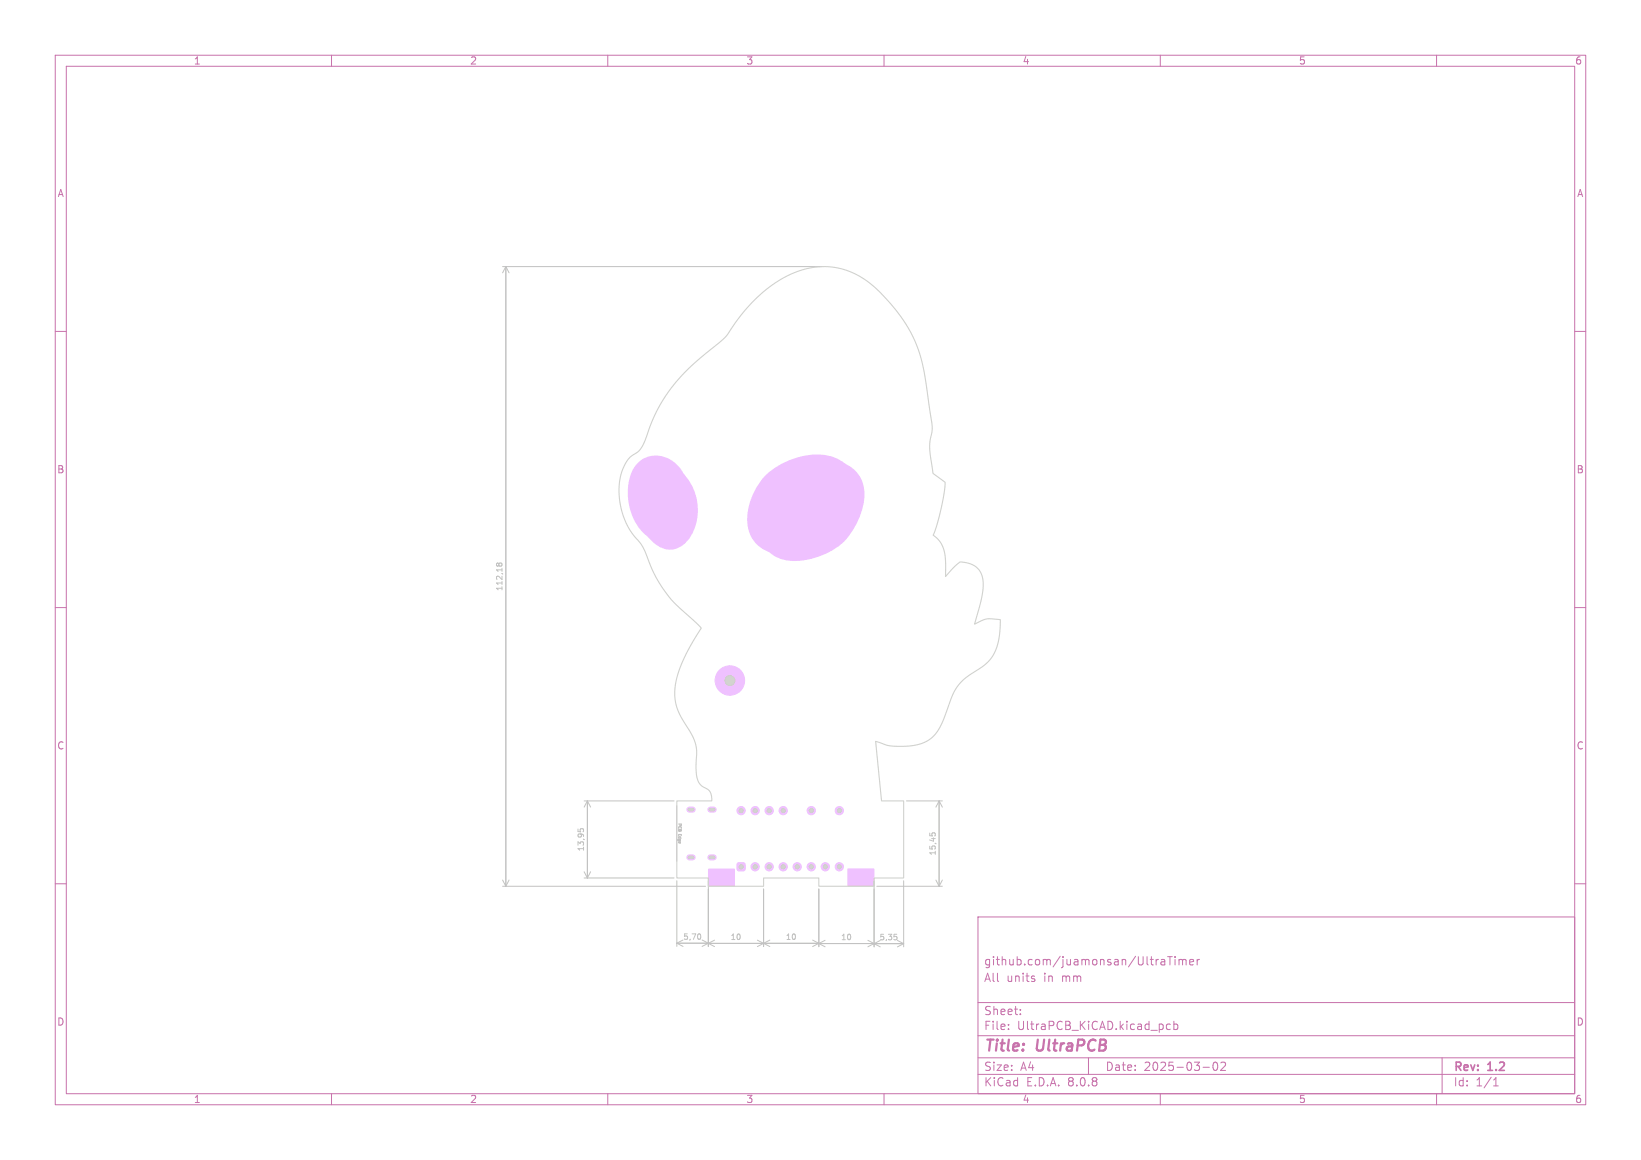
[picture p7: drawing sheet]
<svg xmlns="http://www.w3.org/2000/svg" width="297mm" height="210mm" viewBox="0 0 297 210" stroke-linecap="round" stroke-linejoin="round" font-family="sans-serif">
<g fill="none" stroke="#c872ab" stroke-width=".18">
<path d="M10 10h277v190h-277zM12 12h273v186h-273zM60 10v2M110 10v2M160 10v2M210 10v2M260 10v2M10 60h2M285 60h2M10 110h2M285 110h2M10 160h2"/>
<path d="M177 166h108v32h-108zM187.1 177.2l.2 .2-.2 .3M187.1 176.7l.1 .1M210.2 173.8h.5l.1 .9M210.8 174.1h-.5a.29 .29 0 0 0-.2 .3 .29 .29 0 0 0 .2 .3l.5-.1M211.3 173.2h.9M211.7 173.2v1.5M212.7 173.2v.1M212.7 173.7v1M213.4 173.8l.4-.1 .2 .2M213.4 173.7v1M214 173.9l.2-.2 .4 .1 .1 .9"/>
<path d="M214 173.9v.8M215.3 174.2l.7-.1v-.3l-.5-.1-.2 .2 .1 .7h.6M216.7 173.7v1M217.1 173.7l-.3 .1-.1 .2M285 160h2M60 198v2M110 198v2M160 198v2M177 194.5h108M177 191.5h108M177 187.5h108M177 181.5h108"/>
<path d="M182.5 186.3v.1M182.5 185.5v.1M184.7 183.6v.1M184.7 182.8v.1M197 191.5v3M210 198v2M211.8 185.5l-.4-.1-.3 .3v.4l.1 .2h.6M212.5 185.5l.4-.1 .3 .3v.4l-.2 .2h-.5M212.5 184.9v1.5M217.7 193.2h1.2M219.7 192.4l.2-.1a.8 .8 0 0 1 .5 .7 .8 .8 0 0 1-.5 .8 1 1 0 0 1-.2-1.4zM221 192.4l.5-.1 .2 .1 .1 .3-.9 1.1h.9"/>
<path d="M260 198v2M261 191.5v6.5M270.3 196.6h.9M270.3 195.5l.4-.4v1.5"/>
</g>
<g fill="#efc1ff" stroke="#efc1ff" stroke-width=".18">
<path d="M153.4 157.3h4.8v3.1h-4.8z"/>
<path d="M128.2 157.4h4.7v3h-4.7z"/>
<circle cx="132.1" cy="123.2" r="2.67"/>
</g>
<g fill="#efc1ff">
<path d="M115.6 83.6a5.2 5.2 0 0 1 8.1 2 9.6 9.6 0 0 1 .8 12.2 4.1 4.1 0 0 1-6.4 .3l-.6-.6a10.5 10.5 0 0 1-3-12.4z"/>
<path d="M138.5 86.1a13.3 13.3 0 0 1 12.1-3.4 16.8 16.8 0 0 1 4.6 3 7.8 7.8 0 0 1 .4 7.8 11.6 11.6 0 0 1-8.8 7.7 8.5 8.5 0 0 1-7.2-1l-.2-.1a6.2 6.2 0 0 1-4.1-7 12.3 12.3 0 0 1 3.2-7z"/>
</g>
<g fill="#efc1ff" stroke="#efc1ff" stroke-width=".18">
<path d="M133.4 156.3l.4-.1h.9l.2 .3-.1 1-.3 .2-1-.1-.1-.3z"/>
<circle cx="136.7" cy="156.9" r=".75"/>
<circle cx="139.2" cy="156.9" r=".75"/>
<circle cx="141.7" cy="156.9" r=".75"/>
<circle cx="144.3" cy="156.9" r=".75"/>
<circle cx="146.8" cy="156.9" r=".75"/>
<circle cx="149.4" cy="156.9" r=".75"/>
<circle cx="151.9" cy="156.9" r=".75"/>
<circle cx="151.9" cy="146.8" r=".75"/>
<circle cx="146.8" cy="146.8" r=".75"/>
<circle cx="141.7" cy="146.8" r=".75"/>
<circle cx="139.2" cy="146.8" r=".75"/>
<circle cx="136.7" cy="146.8" r=".75"/>
<circle cx="134.1" cy="146.8" r=".75"/>
<circle cx="132.1" cy="123.2" r=".87"/>
</g>
<path d="M124.8 155.2h.6M124.8 146.6h.6M128.6 155.2h.6M128.6 146.6h.6" fill="none" stroke="#efc1ff" stroke-width="1.1"/>
<g fill="none" stroke="#c2c2c2" stroke-width=".18">
<path d="M91 48.3h57.8M91.6 48.3v112.2M91.6 48.3l.5 1.1M91.6 48.3l-.6 1.1M90.3 102.3l-.1 .2M90.3 102.1l-.2-.2-.2 .1 .1 .5M90.3 102.1l.2-.2 .3 .1 .1 .1-.1 .4M90.3 102.1v.2M90.3 102.3l.1 .2M91 159.3l.6 1.2M92.1 159.3l-.5 1.2M104.6 150.1v.4"/>
<path d="M105 150.5v-.3l.2-.2 .4 .1v.4M105.7 145h16.3M105.7 159h16.3M105.7 157.8l.6 1.2M106.3 145v14M106.3 145l.6 1.1M106.3 145l-.6 1.1M106.9 157.8l-.6 1.2M122.5 145.9v10M122.5 159.5v11.8M128.2 159.5v11.9M158.2 159.5v11.9"/>
<path d="M163.6 159.5v11.9M164 145h6.6M168.3 150.8v.5M168.7 151.2v-.2l.1-.2 .4 .1 .1 .3M169.4 159.3l.6 1.2M170 145v15.5M170 145l.6 1.1M170 145l-.6 1.1M170.6 159.3l-.6 1.2M91 160.5h36.7M122.5 170.8h5.7M122.5 170.8l1.1 .5"/>
<path d="M123.6 170.2l-1.1 .6M126.7 169.1l.1 .3-.1 .6M127.1 170.2l1.1 .6M128.2 170.8l1.1 .6M128.2 170.8l-1.1 .5M129.3 170.2l-1.1 .6M137.1 170.2l1.1 .6h-10M138.2 161v10.4M139.3 170.2l-2.2 1.2M147.1 170.2l1.1 .6M148.2 170.8h10l-1.1 .6M148.2 161v10.4"/>
<path d="M148.2 170.8l1.1 .6M148.2 170.8h-10l1.1 .6M148.2 170.8l-1.1 .6M149.3 170.2l-1.1 .6M157.1 170.2l2.2 1.2M158.7 160.5h11.9M159.3 170.3l-1.1 .5h5.4M161.8 169.1h.5M162.2 169.5l.2 .2v.3l-.2 .1M162.4 170.3l1.2 .5M163.6 170.8l-1.2 .6"/>
</g>
<g fill="#c2c2c2" stroke="#c2c2c2" stroke-width=".18">
<circle cx="134.1" cy="156.9" r=".35"/>
<circle cx="136.7" cy="156.9" r=".35"/>
<circle cx="139.2" cy="156.9" r=".35"/>
<circle cx="141.8" cy="156.9" r=".35"/>
<circle cx="144.3" cy="156.9" r=".35"/>
<circle cx="146.8" cy="156.9" r=".35"/>
<circle cx="149.4" cy="156.9" r=".35"/>
<circle cx="151.9" cy="156.9" r=".35"/>
<circle cx="151.9" cy="146.8" r=".35"/>
<circle cx="146.8" cy="146.8" r=".35"/>
<circle cx="141.8" cy="146.8" r=".35"/>
<circle cx="139.2" cy="146.8" r=".35"/>
<circle cx="136.7" cy="146.8" r=".35"/>
<circle cx="134.1" cy="146.8" r=".35"/>
<circle cx="132.1" cy="123.2" r=".87"/>
</g>
<path d="M124.8 155.2h.6M124.8 146.6h.6M128.6 155.2h.6M128.6 146.6h.6" fill="none" stroke="#c2c2c2" stroke-width=".6"/>
<path d="M136.5 54.4a18.8 18.8 0 0 1 12.1-6.1h.5a14.4 14.4 0 0 1 10.8 5.3 26.1 26.1 0 0 1 7.9 16.9l.8 5.6a8.5 8.5 0 0 1-.3 4 23.2 23.2 0 0 0 .6 5.6l2.2 1.7-.6 4-.8 3.2-.8 2.3 .1 .1a5.8 5.8 0 0 1 2.2 5.2l-.1 2.2 1.4-1.6 1.2-1a3.8 3.8 0 0 1 4.2 4.4 34.4 34.4 0 0 1-1.5 6.8l.8-.4a4.5 4.5 0 0 1 3.5-.5l.3 .1a11 11 0 0 1-1.9 7.3 21.7 21.7 0 0 1-4.1 3 9 9 0 0 0-3.3 5.2 14.3 14.3 0 0 1-2.8 5.7 8.3 8.3 0 0 1-6.3 1.7l-1.8-.1-2.3-.8 1 10.8h4.1v14h-5.4v1.5h-10v-1.5h-10v1.5h-10v-1.5h-5.7v-14h6.3v-.1a2.22 2.22 0 0 0-1.7-2.5 3.7 3.7 0 0 1-1.1-3.2 14.3 14.3 0 0 0-.2-4.9 23.1 23.1 0 0 0-2.5-4.4 9.8 9.8 0 0 1-.3-8.9 43.8 43.8 0 0 1 3.9-7.3l-2.6-2.5a23.8 23.8 0 0 1-7.6-11.4l-.8-1.5a13.1 13.1 0 0 1-3-13.9 5 5 0 0 1 2.6-2.6 7.7 7.7 0 0 0 1.8-3.6 31 31 0 0 1 11.4-15 13.1 13.1 0 0 0 4.4-4.8l1.6-2.1z" fill="none" stroke="#d0d2cd" stroke-width=".2"/>
<g fill="#d0d2cd" stroke="#d0d2cd" stroke-width=".18">
<circle cx="134.1" cy="156.9" r=".35"/>
<circle cx="136.7" cy="156.9" r=".35"/>
<circle cx="139.2" cy="156.9" r=".35"/>
<circle cx="141.8" cy="156.9" r=".35"/>
<circle cx="144.3" cy="156.9" r=".35"/>
<circle cx="146.8" cy="156.9" r=".35"/>
<circle cx="149.4" cy="156.9" r=".35"/>
<circle cx="151.9" cy="156.9" r=".35"/>
<circle cx="151.9" cy="146.8" r=".35"/>
<circle cx="146.8" cy="146.8" r=".35"/>
<circle cx="141.8" cy="146.8" r=".35"/>
<circle cx="139.2" cy="146.8" r=".35"/>
<circle cx="136.7" cy="146.8" r=".35"/>
<circle cx="134.1" cy="146.8" r=".35"/>
<circle cx="132.1" cy="123.2" r=".87"/>
</g>
<path d="M124.8 155.2h.6M124.8 146.6h.6M128.6 155.2h.6M128.6 146.6h.6" fill="none" stroke="#d0d2cd" stroke-width=".6"/>
<g font-size="2.8" fill="#c872ab">
<text x="178" y="190.9">Title:</text>
<text x="187.7" y="190.9">UltraPCB</text>
</g>
<g font-size="2.1" fill="#c872ab">
<text x="178" y="178">All</text>
<text x="178" y="175">github.com/juamonsan/UltraTimer</text>
<text x="182.2" y="178">units</text>
<text x="188.9" y="178">in</text>
<text x="192.3" y="178">mm</text>
<text x="178" y="184">Sheet:</text>
<text x="178" y="186.7">File:</text>
<text x="184.1" y="186.7">UltraPCB_KiCAD.kicad_pcb</text>
<text x="178" y="196.9">KiCad</text>
<text x="178" y="194.1">Size:</text>
<text x="184.7" y="194.1">A4</text>
<text x="185.7" y="196.9">E.D.A.</text>
<text x="193.3" y="196.9">8.0.8</text>
<text x="200" y="194.1">Date:</text>
<text x="207" y="194.1">2025-03-02</text>
<text x="263" y="194.3">Rev:</text>
<text x="263" y="196.9">Id:</text>
<text x="267.1" y="196.9">1/1</text>
<text x="269.4" y="194.3">1.2</text>
</g>
<g font-size="1.8" fill="#c872ab">
<text x="35" y="11.9">1</text>
<text x="85" y="11.9">2</text>
<text x="135" y="11.9">3</text>
<text x="185" y="11.9">4</text>
<text x="235" y="11.9">5</text>
<text x="285" y="11.9">6</text>
<text x="10.3" y="35.9">A</text>
<text x="285.4" y="35.9">A</text>
<text x="10.3" y="85.9">B</text>
<text x="285.3" y="85.9">B</text>
<text x="10.3" y="135.9">C</text>
<text x="285.3" y="135.9">C</text>
<text x="10.3" y="185.9">D</text>
<text x="285.3" y="185.9">D</text>
<text x="35" y="199.9">1</text>
<text x="85" y="199.9">2</text>
<text x="135" y="199.9">3</text>
<text x="185" y="199.9">4</text>
<text x="235" y="199.9">5</text>
<text x="285" y="199.9">6</text>
</g>
<g font-size="1.4" fill="#c2c2c2">
<text x="91.1" y="107.1" transform="rotate(-90 91.1 107.1)">112,18</text>
<text x="105.9" y="154.2" transform="rotate(-90 105.9 154.2)">13,95</text>
<text x="169.5" y="155" transform="rotate(-90 169.5 155)">15,45</text>
<text x="123.6" y="170.3">5,70</text>
<text x="132.1" y="170.4">10</text>
<text x="142.1" y="170.4">10</text>
<text x="152.1" y="170.4">10</text>
<text x="159.1" y="170.4">5,35</text>
</g>
<g font-size=".7" fill="#c2c2c2">
<text x="122.6" y="149" transform="rotate(90 122.6 149)">PCB</text>
<text x="122.6" y="151" transform="rotate(90 122.6 151)">Edge</text>
</g>
</svg>
